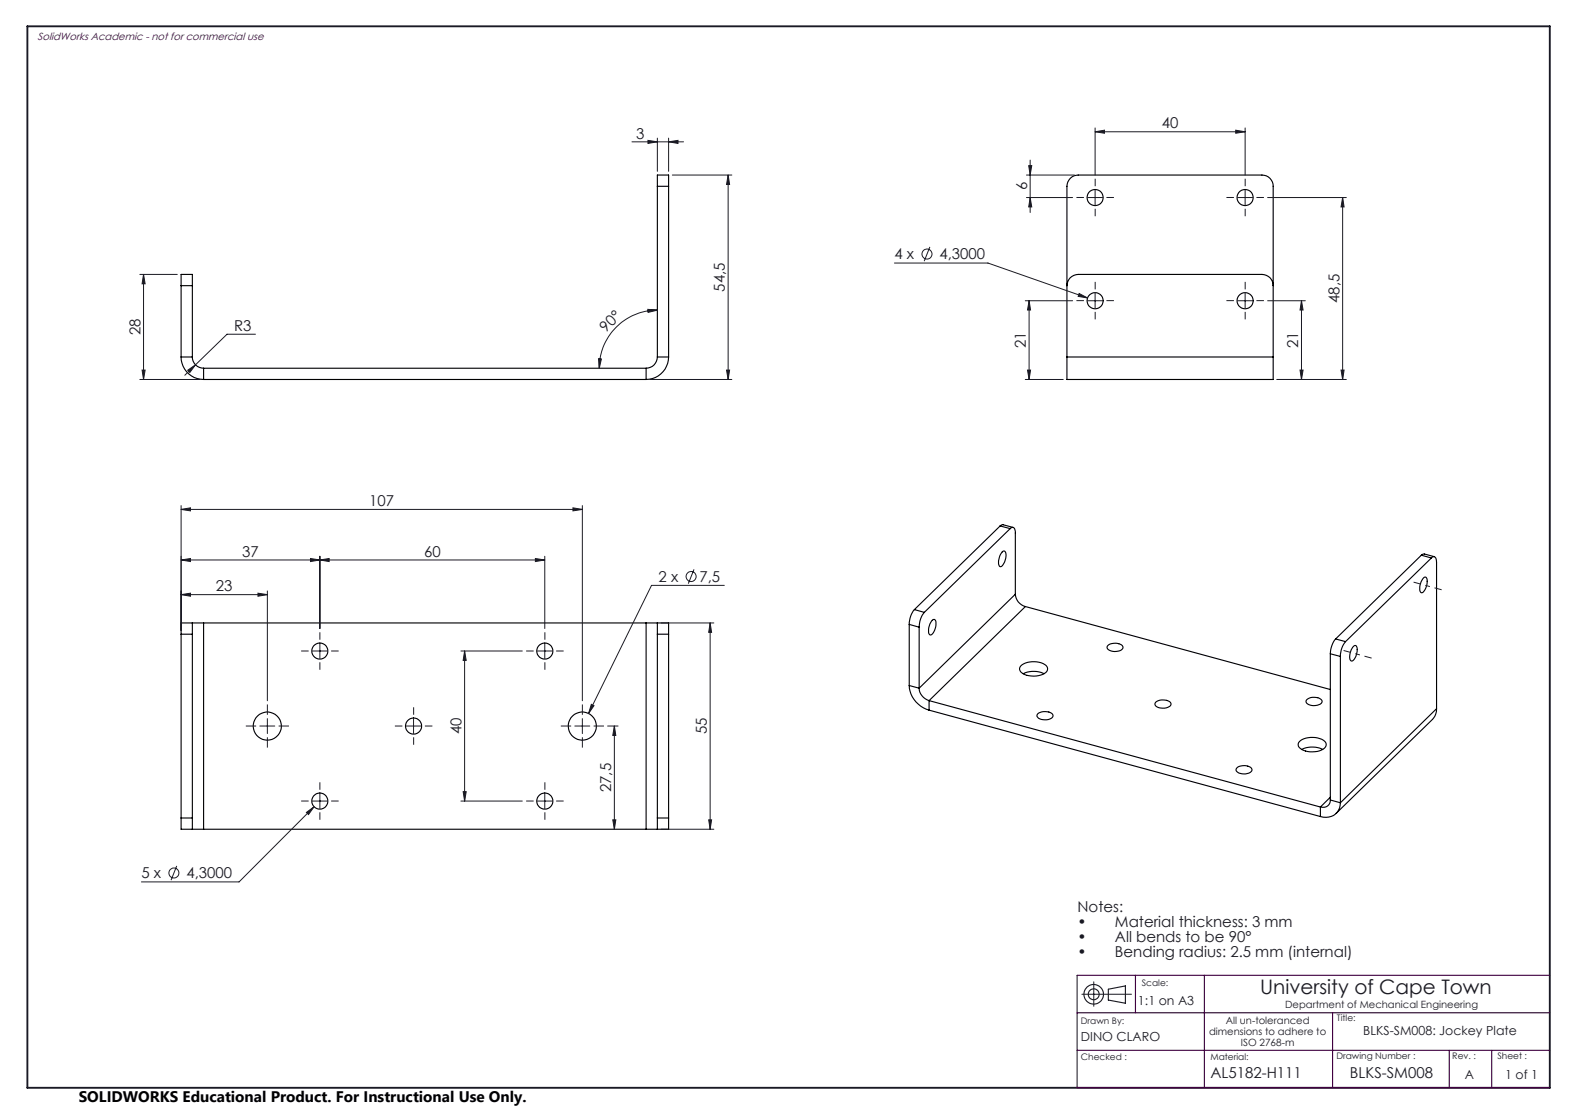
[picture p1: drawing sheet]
<svg xmlns="http://www.w3.org/2000/svg" width="420mm" height="297mm" viewBox="0 0 420 297" stroke-linecap="round" stroke-linejoin="round" font-family="sans-serif">
<g fill="none" stroke="#000" stroke-width=".3">
<path d="M175.3 49.7v-3h3v3M175.3 49.7h3M175.3 49.7v45.5M178.3 49.7v45.5M48.3 76.2v-3h3v3M48.3 76.2v19M48.3 76.2h3M51.3 76.2v19M284.5 76.2a3 3 0 0 1 3-3h49a2.95 2.95 0 0 1 3 3M48.3 95.2a6 6 0 0 0 6 6M48.3 95.2h3M51.3 95.2a3 3 0 0 0 3 3"/>
<path d="M54.3 98.2v3M54.3 98.2h118M172.3 98.2v3M175.3 95.2a3 3 0 0 1-3 3M175.3 95.2h3M178.3 95.2a6 6 0 0 1-6 6M284.5 95.2v6h55v-6M284.5 95.2v-45.5a3 3 0 0 1 3-3h49a2.95 2.95 0 0 1 3 3v45.5M284.5 95.2h55M54.3 101.2h118M266.7 140.2l.6-.3 2.9 .7M266.7 140.2l2.7 .7"/>
<path d="M266.7 140.2l-22.9 22.3M267.3 147.1l.4-.2a1.79 1.79 0 0 1 .3 2.5l-.5 1.2-.7 .5a1.79 1.79 0 0 1-.3-2.5zM269.4 140.9a.68 .68 0 0 1 .7-.3 .68 .68 0 0 1 .6 .6l.1 17.2M269.4 140.9l-22.9 22.4M270.8 158.4a3.6 3.6 0 0 0 2.6 3.3M270.8 158.4l-25.7 25.1M379 148l.8-.3 2.7 .7M379 148l2.7 .8M379 148l-22.8 22.4M379.6 154.1l.4-.3a1.79 1.79 0 0 1 .4 2.5l-.6 1.2-.6 .5a1.79 1.79 0 0 1-.4-2.4zM381.7 148.8a.76 .76 0 0 1 1-.3 .76 .76 0 0 1 .3 1l.1 39.4M381.7 148.8l-22.9 22.3"/>
<path d="M48.3 169.1v49M48.3 169.1h3M51.3 166.1h-3v3M51.3 166.1v3M51.3 166.1h3M51.3 169.1v49M54.3 166.1v55M54.3 166.1h118M172.3 166.1h3M172.3 166.1v55M175.3 166.1v3M175.3 166.1h3v3"/>
<path d="M175.3 169.1v49M175.3 169.1h3M178.3 169.1v49M242.5 166.5l2.6 .7M242.5 166.5v16.3M243.8 162.5a6.2 6.2 0 0 0-1.3 4M243.8 162.5l2.7 .8M245.1 167.2v16.3M246.5 163.3a6.2 6.2 0 0 0-1.4 3.9M248.6 165.4l.2-.2a.7 .7 0 0 1 .7 .3 .7 .7 0 0 1 .1 .7 3.5 3.5 0 0 1-1.4 3.1h-.2a3.4 3.4 0 0 1 .6-3.9zM272.2 177.5a5.6 5.6 0 0 1 7 .2l.1 .3a2.15 2.15 0 0 1-2.3 2.1 4.7 4.7 0 0 1-5-1.3 1.04 1.04 0 0 1 .2-1.3zM272.8 179.6a6.3 6.3 0 0 1 5.6 0"/>
<path d="M273.4 161.7l-25.6 25.1M273.4 161.7l81.4 22.1M295.5 172.1a3 3 0 0 1 3.9 .3l.1 .2a2.77 2.77 0 0 1-3.9 .6 .7 .7 0 0 1-.1-1.1zM354.8 174.3l2.6 .7M354.8 174.3v39M356.2 170.4a6.5 6.5 0 0 0-1.4 3.9M356.2 170.4l2.6 .7M357.4 175v39M358.8 171.1a6.2 6.2 0 0 0-1.4 3.9M360.9 172.3l.2-.1a.7 .7 0 0 1 .8 .2 .7 .7 0 0 1 0 .8 3.4 3.4 0 0 1-1.4 3h-.2a3.4 3.4 0 0 1 .6-3.9zM242.5 182.8a7.2 7.2 0 0 0 5.3 6.5M242.5 182.8l2.6 .7"/>
<path d="M245.1 183.5a3.7 3.7 0 0 0 2.7 3.3M247.8 189.3l104.3 28.4M247.8 186.8v2.5M247.8 186.8l104.3 28.4M276.8 190.3a3.2 3.2 0 0 1 4 .3 1.64 1.64 0 0 1-2.2 1.3l-1.7-.4a.73 .73 0 0 1-.1-1.2zM308.2 187.2a3.2 3.2 0 0 1 4 .3 1.71 1.71 0 0 1-2.2 1.3 1.47 1.47 0 0 1-2-1.4zM346.5 197.7a5.6 5.6 0 0 1 7 .2 1.73 1.73 0 0 1-1.7 2.3 5.3 5.3 0 0 1-5.5-1.2 1.12 1.12 0 0 1 .2-1.3zM347.1 199.8a6.3 6.3 0 0 1 5.6 0M348.5 186.5a3.1 3.1 0 0 1 4 .3 1.17 1.17 0 0 1-1.2 1.2 2.73 2.73 0 0 1-3-.8zM383.1 188.9a3.9 3.9 0 0 1-1.1 2.9l-25.7 25M383.1 188.9l-25.7 25.1M48.3 218.1v3h3"/>
<path d="M48.3 218.1h3M51.3 218.1v3M175.3 218.1v3M175.3 218.1h3M178.3 218.1v3h-3M329.8 204.7a3 3 0 0 1 4 .3l.1 .3a2.73 2.73 0 0 1-4.3 .2zM352.1 215.2v2.5M354.8 213.3a1.93 1.93 0 0 1-2.7 1.9M354.8 213.3l2.6 .7M354.8 212.5l-2.7 2.7M357.4 214a3.9 3.9 0 0 1-5.3 3.7M51.3 221.1h3"/>
<path d="M54.3 221.1h118M172.3 221.1h3"/>
<circle cx="292" cy="52.7" r="2.15"/>
<circle cx="332" cy="52.7" r="2.15"/>
<circle cx="292" cy="80.2" r="2.14"/>
<circle cx="332" cy="80.2" r="2.15"/>
<circle cx="85.3" cy="173.6" r="2.14"/>
<circle cx="145.3" cy="173.6" r="2.14"/>
<circle cx="71.3" cy="193.6" r="3.8"/>
<circle cx="110.3" cy="193.6" r="2.15"/>
<circle cx="155.3" cy="193.6" r="3.8"/>
<circle cx="85.3" cy="213.6" r="2.15"/>
<circle cx="145.3" cy="213.6" r="2.15"/>
</g>
<g fill="none" stroke="#191924" stroke-width=".27">
<path d="M168.5 37.8h13.8M172.8 37.4l2.5 .4-2.5 .4zM175.3 36.8v8.9M178.3 37.8l2.5-.4v.8zM178.3 36.8v8.9M292 35.1l2.5-.4v.8zM292 34.1v12.6M292 35.1h40M329.5 34.7l2.5 .4-2.5 .4zM332 34.1v12.6M179.3 46.7h15.9M194.2 46.7l.4 2.5h-.9z"/>
<path d="M194.2 46.7v54.5M273.7 46.7h12.8M273.7 52.7h12.3M274.3 44.2h.8l-.4 2.5zM274.7 52.7l.4 2.5h-.8zM274.7 42.7v14M290 52.7h4M292 50.7v4M330 52.7h4M332 50.7v4M338 52.7h21M358 52.7l.4 2.5h-.8z"/>
<path d="M358 52.7v48.5M37.3 73.2h10M38.3 73.2l.4 2.5h-.8zM38.3 73.2v28M238.5 70.1h25l26.5 9.3M248 65.8l-1.5 3.8M287.8 78.2l2.2 1.2-2.5-.4zM292 78.2v4M332 78.2v4M37.9 98.7h.8l-.4 2.5zM50.1 98.7l2-1.4-1.5 2zM52.1 97.3l-2.8 2.7"/>
<path d="M68.1 89.1h-7.6l-8.4 8.2M159.6 95.6l.8 .1-.6 2.5zM172.8 82.5l2.5 .2-2.5 .6zM175.3 82.7a15.5 15.5 0 0 0-15.5 15.5M193.7 98.7h.9l-.4 2.5zM273.4 80.2h12.6M274 98.7h.8l-.4 2.5zM274.4 80.2l.4 2.5h-.8zM274.4 80.2v21M290 80.2h4M330 80.2h4M338 80.2h10.1"/>
<path d="M346.7 98.7h.8l-.4 2.5zM347.1 80.2l.4 2.5h-.8zM347.1 80.2v21M357.6 98.7h.8l-.4 2.5zM37.3 101.2h16M173.3 101.2h21.9M273.4 101.2h10.1M340.5 101.2h18.5M48.3 135.8l2.5-.4v.8zM48.3 134.8v33.3M48.3 135.8h107M152.8 135.4l2.5 .4-2.5 .4z"/>
<path d="M155.3 134.8v52M48.3 158.5l2.5-.4v.9zM48.3 149.3l2.5-.4v.8zM48.3 158.5h23M48.3 149.3h97M68.8 158.1l2.5 .4-2.5 .5zM71.3 157.5v29.3M82.8 148.9l2.5 .4-2.5 .4zM85.3 149.3l2.5-.4v.8zM85.3 148.3v19.3M142.8 148.9l2.5 .4-2.5 .4zM145.3 148.3v19.3"/>
<path d="M185.1 151.8l-1.5 3.8M193.1 156.1h-19.4l-16.7 34.1M83.3 173.6h4M85.3 171.6v4M122.9 173.6h16.4M123.9 173.6l.4 2.5h-.8zM123.9 173.6v40M143.3 173.6h4M145.3 171.6v4M176.3 166.1h14.1M189.4 166.1l.4 2.5h-.8zM189.4 166.1v55"/>
<path d="M69.3 193.6h4M71.3 191.6v4M108.3 193.6h4M110.3 191.6v4M153.3 193.6h4M155.3 191.6v4M157.7 187.8l.7 .3-1.4 2.1zM162 193.6h2.8M163.8 193.6l.4 2.5h-.8zM163.8 193.6v27.5M81.7 216.6l2-1.5-1.4 2.1zM83.3 213.6h4"/>
<path d="M83.7 215.1l-20 20h-26M85.3 211.6v4M122.9 213.6h16.4M123.5 211.1h.8l-.4 2.5zM143.3 213.6h4M145.3 211.6v4M163.4 218.6h.8l-.4 2.5zM189 218.6h.8l-.4 2.5zM47.1 230.9l-1.5 3.8M176.3 221.1h14.1M288.5 265.1h13.2M291.7 261.8v6.5"/>
<circle cx="247.2" cy="67.7" r="1.34"/>
<circle cx="184.3" cy="153.7" r="1.34"/>
<circle cx="46.4" cy="232.7" r="1.32"/>
</g>
<g fill="none" stroke="#191924" stroke-width=".3">
<path d="M295.6 263.7l4.5-.8v4.6l-4.5-.9z"/>
<circle cx="291.6" cy="265.1" r="2.61"/>
<circle cx="291.7" cy="265.1" r="1.45"/>
</g>
<g fill="none" stroke="#191924" stroke-width=".27" stroke-dasharray="15.2 1.3 1.3 1.3" stroke-linecap="butt">
<path d="M289 52.7h-2M292 49.7v-2M292 55.7v2M295 52.7h2M329 52.7h-2M332 49.7v-2M332 55.7v2M335 52.7h2M292 77.2v-2M332 77.2v-2M289 80.2h-2M292 83.2v2"/>
<path d="M295 80.2h2M329 80.2h-2M332 83.2v2M335 80.2h2M82.3 173.6h-2M85.3 170.6v-2M85.3 176.6v2M88.3 173.6h2M142.3 173.6h-2M145.3 170.6v-2M145.3 176.6v2M148.3 173.6h2"/>
<path d="M68.3 193.6h-2.7M71.3 190.6v-2.8M71.3 196.6v2.7M74.3 193.6h2.8M107.3 193.6h-2M110.3 190.6v-2M110.3 196.6v2M113.3 193.6h2M152.3 193.6h-2.7M155.3 190.6v-2.8M155.3 196.6v2.7M158.3 193.6h2.8"/>
<path d="M82.3 213.6h-2M85.3 210.6v-2M85.3 216.6v2M88.3 213.6h2M142.3 213.6h-2M145.3 210.6v-2M145.3 216.6v2M148.3 213.6h2"/>
</g>
<path d="M384.4 157.2l-7.4-2M365.8 175.5l-7.5-2.1" fill="none" stroke="#191924" stroke-width=".27" stroke-dasharray="15.2 1.3 1.3 1.3" stroke-dashoffset="13.3" stroke-linecap="butt"/>
<path d="M7.3 7h406v283h-406z" fill="none" stroke="#191924" stroke-width=".5"/>
<path d="M287.2 270h126.1M302.8 260v10M321.2 260v30M355.4 270v20M413.3 260h-126.1v30h126.1M287.2 280h126.1M386.5 280v10M397.8 280v10" fill="none" stroke="#400040" stroke-width=".3"/>
<g fill="#191924">
<path d="M68.8 158.1l2.5 .4-2.5 .5zM48.3 158.5l2.5-.4v.9zM82.8 148.9l2.5 .4-2.5 .4zM48.3 149.3l2.5-.4v.8zM142.8 148.9l2.5 .4-2.5 .4zM85.3 149.3l2.5-.4v.8z"/>
<path d="M50.1 98.7l.5 .6 1.5-2zM292 35.1l2.5-.4v.8zM329.5 34.7l2.5 .4-2.5 .4zM287.8 78.2l-.3 .8 2.5 .4zM157.7 187.8l-.7 2.4 1.4-2.1zM48.3 135.8l2.5-.4v.8zM152.8 135.4l2.5 .4-2.5 .4zM81.7 216.6l.6 .6 1.4-2.1z"/>
<path d="M172.8 82.5l2.5 .2-2.5 .6zM159.6 95.6l.8 .1-.6 2.5z"/>
<path d="M193.7 98.7h.9l-.4 2.5zM194.2 46.7l.4 2.5h-.9zM274.7 52.7l.4 2.5h-.8zM274.3 44.2h.8l-.4 2.5zM274 98.7h.8l-.4 2.5zM274.4 80.2l.4 2.5h-.8z"/>
<path d="M38.3 73.2l.4 2.5h-.8zM37.9 98.7h.8l-.4 2.5zM358 52.7l.4 2.5h-.8zM357.6 98.7h.8l-.4 2.5zM347.1 80.2l.4 2.5h-.8zM346.7 98.7h.8l-.4 2.5zM189.4 166.1l.4 2.5h-.8zM189 218.6h.8l-.4 2.5zM163.8 193.6l.4 2.5h-.8zM163.4 218.6h.8l-.4 2.5zM123.9 173.6l.4 2.5h-.8zM123.5 211.1h.8l-.4 2.5z"/>
<path d="M172.8 37.4l2.5 .4-2.5 .4zM178.3 37.8l2.5-.4v.8z"/>
</g>
<text font-size="5.3" fill="#191924" x="336" y="265.1">University of Cape Town</text>
<text font-size="4.1" x="21" y="293.7">SOLIDWORKS Educational Product. For Instructional Use Only.</text>
<g font-size="4" fill="#191924">
<text x="309.8" y="34.2">40</text>
<text x="169.7" y="36.9">3</text>
<text x="273.9" y="50.8" transform="rotate(-90 273.9 50.8)">6</text>
<text x="238.5" y="69.2">4 x</text>
<text x="250.5" y="69.2">4,3000</text>
<text x="193.3" y="77.8" transform="rotate(-90 193.3 77.8)">54,5</text>
<text x="357.2" y="80.8" transform="rotate(-90 357.2 80.8)">48,5</text>
<text x="37.4" y="89.4" transform="rotate(-90 37.4 89.4)">28</text>
<text x="62.4" y="88.2">R3</text>
<text x="161.6" y="88.7" transform="rotate(-45 161.6 88.7)">90°</text>
<text x="273.6" y="92.9" transform="rotate(-90 273.6 92.9)">21</text>
<text x="346.2" y="92.9" transform="rotate(-90 346.2 92.9)">21</text>
<text x="98.5" y="134.9">107</text>
<text x="64.6" y="148.4">37</text>
<text x="113.1" y="148.4">60</text>
<text x="175.6" y="155.1">2 x</text>
<text x="186.5" y="155.1">7,5</text>
<text x="57.6" y="157.7">23</text>
<text x="123.1" y="195.8" transform="rotate(-90 123.1 195.8)">40</text>
<text x="188.5" y="195.8" transform="rotate(-90 188.5 195.8)">55</text>
<text x="163" y="211.2" transform="rotate(-90 163 211.2)">27,5</text>
<text x="37.7" y="234.2">5 x</text>
<text x="49.7" y="234.2">4,3000</text>
<text x="287.3" y="243.1">Notes:</text>
<text x="287.3" y="247.1">•</text>
<text x="287.3" y="251.1">•</text>
<text x="297.3" y="247.1">Material thickness: 3 mm</text>
<text x="297.3" y="251.1">All bends to be 90°</text>
<text x="287.3" y="255.1">•</text>
<text x="297.3" y="255.1">Bending radius: 2.5 mm (internal)</text>
<text x="322.8" y="287.5">AL5182-H111</text>
<text x="360" y="287.5">BLKS-SM008</text>
</g>
<g font-size="3.3" fill="#191924">
<text x="303.5" y="267.8">1:1 on A3</text>
<text x="363.5" y="275.9">BLKS-SM008: Jockey Plate</text>
<text x="288.2" y="277.6">DINO CLARO</text>
<text x="390.6" y="287.6">A</text>
<text x="401.4" y="287.6">1 of 1</text>
</g>
<text font-size="2.8" fill="#400040" x="10" y="10.5">SolidWorks Academic - not for commercial use</text>
<g font-size="2.7" fill="#191924">
<text x="342.7" y="268.7">Department of Mechanical Engineering</text>
<text x="322.4" y="275.9">dimensions to adhere to</text>
<text x="326.9" y="272.9">All un-toleranced</text>
<text x="330.9" y="278.9">ISO 2768-m</text>
</g>
<g font-size="2.4" fill="#191924">
<text x="304.5" y="262.8">Scale:</text>
<text x="288.2" y="272.9">Drawn By:</text>
<text x="356.5" y="272.3">Title:</text>
<text x="288.2" y="282.6">Checked :</text>
<text x="322.8" y="282.6">Material:</text>
<text x="356.4" y="282.3">Drawing Number :</text>
<text x="387.3" y="282.4">Rev. :</text>
<text x="399.3" y="282.3">Sheet :</text>
</g>
</svg>
